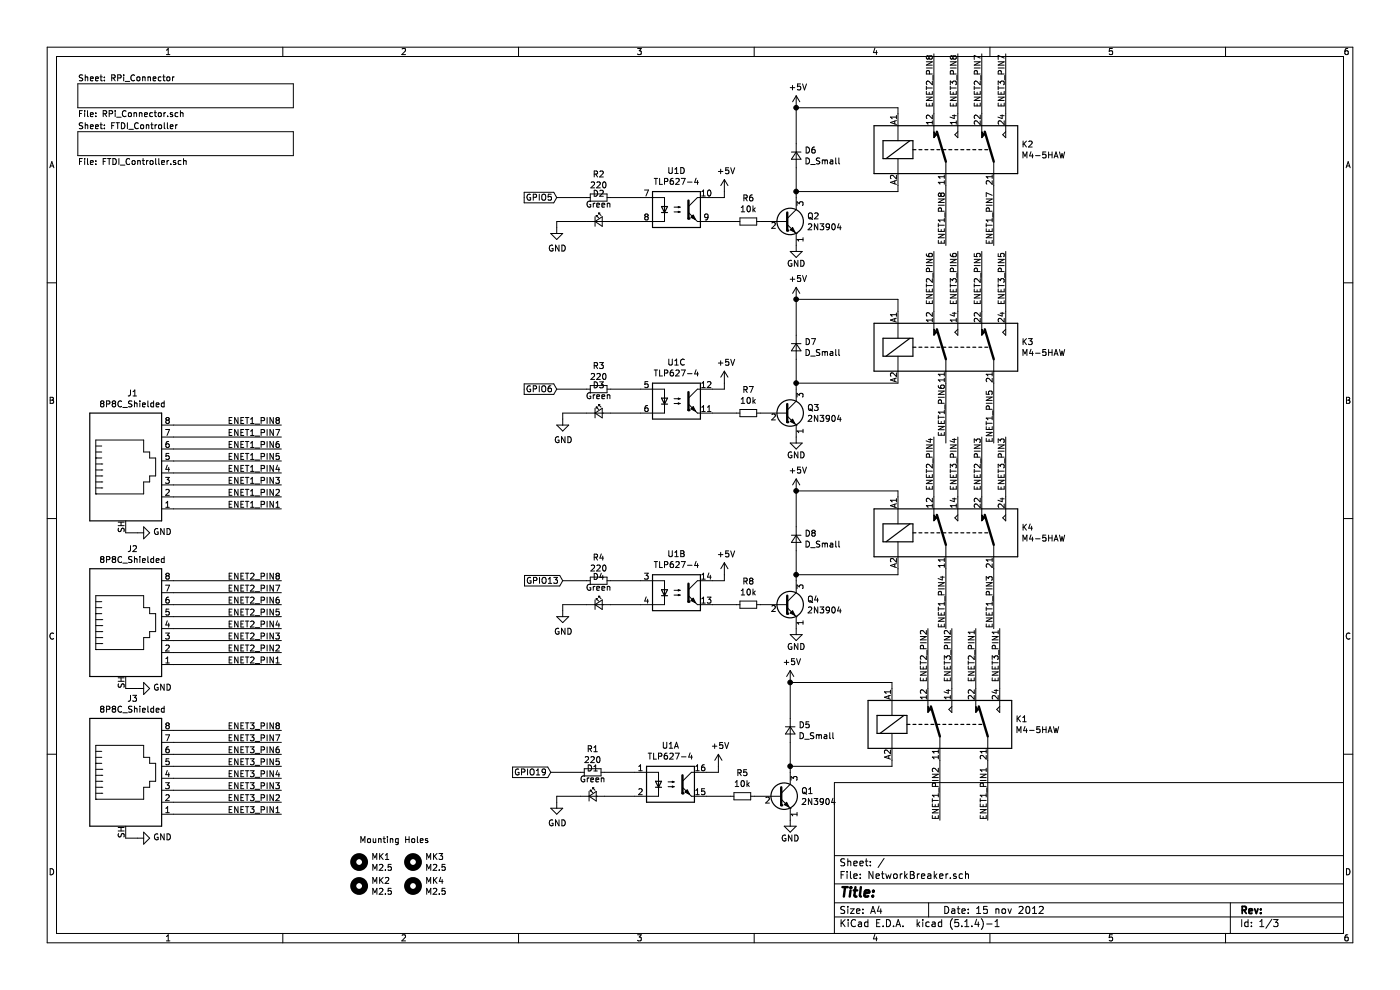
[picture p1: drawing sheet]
EESchema Schematic File Version 4
LIBS:NetworkBreaker-cache
EELAYER 30 0
EELAYER END
$Descr A4 11693 8268
encoding utf-8
Sheet 1 3
Title ""
Date "15 nov 2012"
Rev ""
Comp ""
Comment1 ""
Comment2 ""
Comment3 ""
Comment4 ""
$EndDescr
$Comp
L NetworkBreaker-rescue:Mounting_Hole-Mechanical MK1
U 1 1
P 3000 7200
F 0 "MK1" H 3100 7246 50  0000 L CNN
F 1 "M2.5" H 3100 7155 50  0000 L CNN
F 2 "MountingHole:MountingHole_2.7mm_M2.5" H 3000 7200 60  0001 C CNN
F 3 "" H 3000 7200 60  0001 C CNN
	1    3000 7200
	1    0    0    -1  
$EndComp
$Comp
L NetworkBreaker-rescue:Mounting_Hole-Mechanical MK3
U 1 1
P 3450 7200
F 0 "MK3" H 3550 7246 50  0000 L CNN
F 1 "M2.5" H 3550 7155 50  0000 L CNN
F 2 "MountingHole:MountingHole_2.7mm_M2.5" H 3450 7200 60  0001 C CNN
F 3 "" H 3450 7200 60  0001 C CNN
	1    3450 7200
	1    0    0    -1  
$EndComp
$Comp
L NetworkBreaker-rescue:Mounting_Hole-Mechanical MK2
U 1 1
P 3000 7400
F 0 "MK2" H 3100 7446 50  0000 L CNN
F 1 "M2.5" H 3100 7355 50  0000 L CNN
F 2 "MountingHole:MountingHole_2.7mm_M2.5" H 3000 7400 60  0001 C CNN
F 3 "" H 3000 7400 60  0001 C CNN
	1    3000 7400
	1    0    0    -1  
$EndComp
$Comp
L NetworkBreaker-rescue:Mounting_Hole-Mechanical MK4
U 1 1
P 3450 7400
F 0 "MK4" H 3550 7446 50  0000 L CNN
F 1 "M2.5" H 3550 7355 50  0000 L CNN
F 2 "MountingHole:MountingHole_2.7mm_M2.5" H 3450 7400 60  0001 C CNN
F 3 "" H 3450 7400 60  0001 C CNN
	1    3450 7400
	1    0    0    -1  
$EndComp
Text Notes 3000 7050 0    50   ~ 0
Mounting Holes
$Comp
L Isolator:LTV-847M U1
U 2 1
P 5650 4950
F 0 "U1" H 5650 5275 50  0000 C CNN
F 1 "TLP627-4" H 5650 5184 50  0000 C CNN
F 2 "Package_DIP:DIP-16_W7.62mm" H 5350 4750 50  0001 L CIN
F 3 "https://toshiba.semicon-storage.com/info/docget.jsp?did=16914&prodName=TLP627" H 5650 4950 50  0001 L CNN
F 4 "C89243" H 5650 4950 50  0001 C CNN "LCSC"
	2    5650 4950
	1    0    0    -1  
$EndComp
$Comp
L Isolator:LTV-847M U1
U 4 1
P 5650 1750
F 0 "U1" H 5650 2075 50  0000 C CNN
F 1 "TLP627-4" H 5650 1984 50  0000 C CNN
F 2 "Package_DIP:DIP-16_W7.62mm" H 5350 1550 50  0001 L CIN
F 3 "https://toshiba.semicon-storage.com/info/docget.jsp?did=16914&prodName=TLP627" H 5650 1750 50  0001 L CNN
F 4 "C89243" H 5650 1750 50  0001 C CNN "LCSC"
	4    5650 1750
	1    0    0    -1  
$EndComp
$Comp
L Isolator:LTV-847M U1
U 1 1
P 5600 6550
F 0 "U1" H 5600 6875 50  0000 C CNN
F 1 "TLP627-4" H 5600 6784 50  0000 C CNN
F 2 "Package_DIP:DIP-16_W7.62mm" H 5300 6350 50  0001 L CIN
F 3 "https://toshiba.semicon-storage.com/info/docget.jsp?did=16914&prodName=TLP627" H 5600 6550 50  0001 L CNN
F 4 "C89243" H 5600 6550 50  0001 C CNN "LCSC"
	1    5600 6550
	1    0    0    -1  
$EndComp
$Comp
L Device:R_Small R2
U 1 1
P 5000 1650
F 0 "R2" V 4804 1650 50  0000 C CNN
F 1 "220" V 4895 1650 50  0000 C CNN
F 2 "Resistor_SMD:R_0805_2012Metric" H 5000 1650 50  0001 C CNN
F 3 "~" H 5000 1650 50  0001 C CNN
F 4 "C413172" V 5000 1650 50  0001 C CNN "LCSC"
	1    5000 1650
	0    1    1    0   
$EndComp
$Comp
L Device:R_Small R3
U 1 1
P 5000 3250
F 0 "R3" V 4804 3250 50  0000 C CNN
F 1 "220" V 4895 3250 50  0000 C CNN
F 2 "Resistor_SMD:R_0805_2012Metric" H 5000 3250 50  0001 C CNN
F 3 "~" H 5000 3250 50  0001 C CNN
F 4 "C413172" V 5000 3250 50  0001 C CNN "LCSC"
	1    5000 3250
	0    1    1    0   
$EndComp
$Comp
L Device:R_Small R4
U 1 1
P 5000 4850
F 0 "R4" V 4804 4850 50  0000 C CNN
F 1 "220" V 4895 4850 50  0000 C CNN
F 2 "Resistor_SMD:R_0805_2012Metric" H 5000 4850 50  0001 C CNN
F 3 "~" H 5000 4850 50  0001 C CNN
F 4 "C413172" V 5000 4850 50  0001 C CNN "LCSC"
	1    5000 4850
	0    1    1    0   
$EndComp
$Comp
L Device:R_Small R1
U 1 1
P 4950 6450
F 0 "R1" V 4754 6450 50  0000 C CNN
F 1 "220" V 4845 6450 50  0000 C CNN
F 2 "Resistor_SMD:R_0805_2012Metric" H 4950 6450 50  0001 C CNN
F 3 "~" H 4950 6450 50  0001 C CNN
F 4 "C413172" V 4950 6450 50  0001 C CNN "LCSC"
	1    4950 6450
	0    1    1    0   
$EndComp
$Comp
L power:GND #PWR04
U 1 1
P 4650 1900
F 0 "#PWR04" H 4650 1650 50  0001 C CNN
F 1 "GND" H 4655 1727 50  0000 C CNN
F 2 "" H 4650 1900 50  0001 C CNN
F 3 "" H 4650 1900 50  0001 C CNN
	1    4650 1900
	1    0    0    -1  
$EndComp
$Comp
L power:GND #PWR06
U 1 1
P 4700 3500
F 0 "#PWR06" H 4700 3250 50  0001 C CNN
F 1 "GND" H 4705 3327 50  0000 C CNN
F 2 "" H 4700 3500 50  0001 C CNN
F 3 "" H 4700 3500 50  0001 C CNN
	1    4700 3500
	1    0    0    -1  
$EndComp
$Comp
L power:GND #PWR07
U 1 1
P 4700 5100
F 0 "#PWR07" H 4700 4850 50  0001 C CNN
F 1 "GND" H 4705 4927 50  0000 C CNN
F 2 "" H 4700 5100 50  0001 C CNN
F 3 "" H 4700 5100 50  0001 C CNN
	1    4700 5100
	1    0    0    -1  
$EndComp
$Comp
L power:GND #PWR05
U 1 1
P 4650 6700
F 0 "#PWR05" H 4650 6450 50  0001 C CNN
F 1 "GND" H 4655 6527 50  0000 C CNN
F 2 "" H 4650 6700 50  0001 C CNN
F 3 "" H 4650 6700 50  0001 C CNN
	1    4650 6700
	1    0    0    -1  
$EndComp
$Comp
L Device:LED_Small D2
U 1 1
P 5000 1850
F 0 "D2" H 5000 2085 50  0000 C CNN
F 1 "Green" H 5000 1994 50  0000 C CNN
F 2 "LED_SMD:LED_0805_2012Metric" V 5000 1850 50  0001 C CNN
F 3 "~" V 5000 1850 50  0001 C CNN
F 4 " C125090" H 5000 1850 50  0001 C CNN "LCSC"
	1    5000 1850
	1    0    0    -1  
$EndComp
$Comp
L Device:LED_Small D3
U 1 1
P 5000 3450
F 0 "D3" H 5000 3685 50  0000 C CNN
F 1 "Green" H 5000 3594 50  0000 C CNN
F 2 "LED_SMD:LED_0805_2012Metric" V 5000 3450 50  0001 C CNN
F 3 "~" V 5000 3450 50  0001 C CNN
F 4 " C125090" H 5000 3450 50  0001 C CNN "LCSC"
	1    5000 3450
	1    0    0    -1  
$EndComp
$Comp
L Device:LED_Small D4
U 1 1
P 5000 5050
F 0 "D4" H 5000 5285 50  0000 C CNN
F 1 "Green" H 5000 5194 50  0000 C CNN
F 2 "LED_SMD:LED_0805_2012Metric" V 5000 5050 50  0001 C CNN
F 3 "~" V 5000 5050 50  0001 C CNN
F 4 " C125090" H 5000 5050 50  0001 C CNN "LCSC"
	1    5000 5050
	1    0    0    -1  
$EndComp
$Comp
L Device:LED_Small D1
U 1 1
P 4950 6650
F 0 "D1" H 4950 6885 50  0000 C CNN
F 1 "Green" H 4950 6794 50  0000 C CNN
F 2 "LED_SMD:LED_0805_2012Metric" V 4950 6650 50  0001 C CNN
F 3 "~" V 4950 6650 50  0001 C CNN
F 4 " C125090" H 4950 6650 50  0001 C CNN "LCSC"
	1    4950 6650
	1    0    0    -1  
$EndComp
Wire Wire Line
	4900 1850 4650 1850
Wire Wire Line
	4650 1850 4650 1900
Wire Wire Line
	4900 3450 4700 3450
Wire Wire Line
	4700 3450 4700 3500
Wire Wire Line
	4900 5050 4700 5050
Wire Wire Line
	4700 5050 4700 5100
Wire Wire Line
	4850 6650 4650 6650
Wire Wire Line
	4650 6650 4650 6700
$Comp
L power:+5V #PWR010
U 1 1
P 6050 3200
F 0 "#PWR010" H 6050 3050 50  0001 C CNN
F 1 "+5V" H 6065 3373 50  0000 C CNN
F 2 "" H 6050 3200 50  0001 C CNN
F 3 "" H 6050 3200 50  0001 C CNN
	1    6050 3200
	1    0    0    -1  
$EndComp
Wire Wire Line
	6050 3200 6050 3250
Wire Wire Line
	6000 6400 6000 6450
$Comp
L Transistor_BJT:2N3904 Q3
U 1 1
P 6550 3450
F 0 "Q3" H 6740 3496 50  0000 L CNN
F 1 "2N3904" H 6740 3405 50  0000 L CNN
F 2 "Package_TO_SOT_SMD:SOT-23" H 6750 3375 50  0001 L CIN
F 3 "https://www.fairchildsemi.com/datasheets/2N/2N3904.pdf" H 6550 3450 50  0001 L CNN
F 4 "C18536" H 6550 3450 50  0001 C CNN "LCSC"
	1    6550 3450
	1    0    0    -1  
$EndComp
$Comp
L Device:R_Small R7
U 1 1
P 6250 3450
F 0 "R7" V 6054 3450 50  0000 C CNN
F 1 "10k" V 6145 3450 50  0000 C CNN
F 2 "Resistor_SMD:R_0805_2012Metric" H 6250 3450 50  0001 C CNN
F 3 "~" H 6250 3450 50  0001 C CNN
F 4 "C180849" V 6250 3450 50  0001 C CNN "LCSC"
	1    6250 3450
	0    1    1    0   
$EndComp
$Comp
L Device:D_Small D7
U 1 1
P 6650 2900
F 0 "D7" V 6604 2968 50  0000 L CNN
F 1 "D_Small" V 6695 2968 50  0000 L CNN
F 2 "Diode_SMD:D_SOD-123F" V 6650 2900 50  0001 C CNN
F 3 "~" V 6650 2900 50  0001 C CNN
F 4 "C108803" V 6650 2900 50  0001 C CNN "LCSC"
	1    6650 2900
	0    1    1    0   
$EndComp
$Comp
L Relay:FINDER-30.22 K1
U 1 1
P 7850 6050
F 0 "K1" H 8480 6096 50  0000 L CNN
F 1 "M4-5HAW" H 8480 6005 50  0000 L CNN
F 2 "Relay_THT:Relay_DPDT_Finder_30.22" H 9200 6020 50  0001 C CNN
F 3 "http://gfinder.findernet.com/assets/Series/354/S30EN.pdf" H 7650 6050 50  0001 C CNN
F 4 "C165868" V 7850 6050 50  0001 C CNN "LCSC"
	1    7850 6050
	1    0    0    -1  
$EndComp
$Comp
L Relay:FINDER-30.22 K4
U 1 1
P 7900 4450
F 0 "K4" H 8530 4496 50  0000 L CNN
F 1 "M4-5HAW" H 8530 4405 50  0000 L CNN
F 2 "Relay_THT:Relay_DPDT_Finder_30.22" H 9250 4420 50  0001 C CNN
F 3 "http://gfinder.findernet.com/assets/Series/354/S30EN.pdf" H 7700 4450 50  0001 C CNN
F 4 "C165868" V 7900 4450 50  0001 C CNN "LCSC"
	1    7900 4450
	1    0    0    -1  
$EndComp
$Comp
L Relay:FINDER-30.22 K3
U 1 1
P 7900 2900
F 0 "K3" H 8530 2946 50  0000 L CNN
F 1 "M4-5HAW" H 8530 2855 50  0000 L CNN
F 2 "Relay_THT:Relay_DPDT_Finder_30.22" H 9250 2870 50  0001 C CNN
F 3 "http://gfinder.findernet.com/assets/Series/354/S30EN.pdf" H 7700 2900 50  0001 C CNN
F 4 "C165868" V 7900 2900 50  0001 C CNN "LCSC"
	1    7900 2900
	1    0    0    -1  
$EndComp
$Comp
L Relay:FINDER-30.22 K2
U 1 1
P 7900 1250
F 0 "K2" H 8530 1296 50  0000 L CNN
F 1 "M4-5HAW" H 8530 1205 50  0000 L CNN
F 2 "Relay_THT:Relay_DPDT_Finder_30.22" H 9250 1220 50  0001 C CNN
F 3 "http://gfinder.findernet.com/assets/Series/354/S30EN.pdf" H 7700 1250 50  0001 C CNN
F 4 "C165868" V 7900 1250 50  0001 C CNN "LCSC"
	1    7900 1250
	1    0    0    -1  
$EndComp
$Comp
L power:+5V #PWR016
U 1 1
P 6650 2500
F 0 "#PWR016" H 6650 2350 50  0001 C CNN
F 1 "+5V" H 6665 2673 50  0000 C CNN
F 2 "" H 6650 2500 50  0001 C CNN
F 3 "" H 6650 2500 50  0001 C CNN
	1    6650 2500
	1    0    0    -1  
$EndComp
Wire Wire Line
	6650 2500 7500 2500
Wire Wire Line
	7500 2500 7500 2600
Wire Wire Line
	6650 2500 6650 2800
Connection ~ 6650 2500
Wire Wire Line
	6650 3000 6650 3200
Wire Wire Line
	7500 3200 6650 3200
Connection ~ 6650 3200
Wire Wire Line
	6650 3200 6650 3250
$Comp
L power:GND #PWR017
U 1 1
P 6650 3650
F 0 "#PWR017" H 6650 3400 50  0001 C CNN
F 1 "GND" H 6650 3500 50  0000 C CNN
F 2 "" H 6650 3650 50  0000 C CNN
F 3 "" H 6650 3650 50  0000 C CNN
	1    6650 3650
	1    0    0    -1  
$EndComp
$Comp
L power:+5V #PWR011
U 1 1
P 6050 4800
F 0 "#PWR011" H 6050 4650 50  0001 C CNN
F 1 "+5V" H 6065 4973 50  0000 C CNN
F 2 "" H 6050 4800 50  0001 C CNN
F 3 "" H 6050 4800 50  0001 C CNN
	1    6050 4800
	1    0    0    -1  
$EndComp
Wire Wire Line
	6050 4800 6050 4850
$Comp
L Transistor_BJT:2N3904 Q4
U 1 1
P 6550 5050
F 0 "Q4" H 6740 5096 50  0000 L CNN
F 1 "2N3904" H 6740 5005 50  0000 L CNN
F 2 "Package_TO_SOT_SMD:SOT-23" H 6750 4975 50  0001 L CIN
F 3 "https://www.fairchildsemi.com/datasheets/2N/2N3904.pdf" H 6550 5050 50  0001 L CNN
F 4 "C18536" H 6550 5050 50  0001 C CNN "LCSC"
	1    6550 5050
	1    0    0    -1  
$EndComp
$Comp
L Device:R_Small R8
U 1 1
P 6250 5050
F 0 "R8" V 6054 5050 50  0000 C CNN
F 1 "10k" V 6145 5050 50  0000 C CNN
F 2 "Resistor_SMD:R_0805_2012Metric" H 6250 5050 50  0001 C CNN
F 3 "~" H 6250 5050 50  0001 C CNN
F 4 "C180849" V 6250 5050 50  0001 C CNN "LCSC"
	1    6250 5050
	0    1    1    0   
$EndComp
$Comp
L Device:D_Small D8
U 1 1
P 6650 4500
F 0 "D8" V 6604 4568 50  0000 L CNN
F 1 "D_Small" V 6695 4568 50  0000 L CNN
F 2 "Diode_SMD:D_SOD-123F" V 6650 4500 50  0001 C CNN
F 3 "~" V 6650 4500 50  0001 C CNN
F 4 "C108803" V 6650 4500 50  0001 C CNN "LCSC"
	1    6650 4500
	0    1    1    0   
$EndComp
$Comp
L power:+5V #PWR018
U 1 1
P 6650 4100
F 0 "#PWR018" H 6650 3950 50  0001 C CNN
F 1 "+5V" H 6665 4273 50  0000 C CNN
F 2 "" H 6650 4100 50  0001 C CNN
F 3 "" H 6650 4100 50  0001 C CNN
	1    6650 4100
	1    0    0    -1  
$EndComp
Wire Wire Line
	6650 4100 7500 4100
Wire Wire Line
	6650 4100 6650 4400
Connection ~ 6650 4100
Wire Wire Line
	6650 4600 6650 4800
Wire Wire Line
	7500 4800 6650 4800
Connection ~ 6650 4800
Wire Wire Line
	6650 4800 6650 4850
$Comp
L power:GND #PWR019
U 1 1
P 6650 5250
F 0 "#PWR019" H 6650 5000 50  0001 C CNN
F 1 "GND" H 6650 5100 50  0000 C CNN
F 2 "" H 6650 5250 50  0000 C CNN
F 3 "" H 6650 5250 50  0000 C CNN
	1    6650 5250
	1    0    0    -1  
$EndComp
$Comp
L power:+5V #PWR09
U 1 1
P 6050 1600
F 0 "#PWR09" H 6050 1450 50  0001 C CNN
F 1 "+5V" H 6065 1773 50  0000 C CNN
F 2 "" H 6050 1600 50  0001 C CNN
F 3 "" H 6050 1600 50  0001 C CNN
	1    6050 1600
	1    0    0    -1  
$EndComp
Wire Wire Line
	6050 1600 6050 1650
$Comp
L Transistor_BJT:2N3904 Q2
U 1 1
P 6550 1850
F 0 "Q2" H 6740 1896 50  0000 L CNN
F 1 "2N3904" H 6740 1805 50  0000 L CNN
F 2 "Package_TO_SOT_SMD:SOT-23" H 6750 1775 50  0001 L CIN
F 3 "https://www.fairchildsemi.com/datasheets/2N/2N3904.pdf" H 6550 1850 50  0001 L CNN
F 4 "C18536" H 6550 1850 50  0001 C CNN "LCSC"
	1    6550 1850
	1    0    0    -1  
$EndComp
$Comp
L Device:R_Small R6
U 1 1
P 6250 1850
F 0 "R6" V 6054 1850 50  0000 C CNN
F 1 "10k" V 6145 1850 50  0000 C CNN
F 2 "Resistor_SMD:R_0805_2012Metric" H 6250 1850 50  0001 C CNN
F 3 "~" H 6250 1850 50  0001 C CNN
F 4 "C180849" V 6250 1850 50  0001 C CNN "LCSC"
	1    6250 1850
	0    1    1    0   
$EndComp
$Comp
L Device:D_Small D6
U 1 1
P 6650 1300
F 0 "D6" V 6604 1368 50  0000 L CNN
F 1 "D_Small" V 6695 1368 50  0000 L CNN
F 2 "Diode_SMD:D_SOD-123F" V 6650 1300 50  0001 C CNN
F 3 "~" V 6650 1300 50  0001 C CNN
F 4 "C108803" V 6650 1300 50  0001 C CNN "LCSC"
	1    6650 1300
	0    1    1    0   
$EndComp
$Comp
L power:+5V #PWR014
U 1 1
P 6650 900
F 0 "#PWR014" H 6650 750 50  0001 C CNN
F 1 "+5V" H 6665 1073 50  0000 C CNN
F 2 "" H 6650 900 50  0001 C CNN
F 3 "" H 6650 900 50  0001 C CNN
	1    6650 900 
	1    0    0    -1  
$EndComp
Wire Wire Line
	6650 900  7500 900 
Wire Wire Line
	6650 900  6650 1200
Connection ~ 6650 900 
Wire Wire Line
	6650 1400 6650 1600
Wire Wire Line
	7500 1600 6650 1600
Connection ~ 6650 1600
Wire Wire Line
	6650 1600 6650 1650
$Comp
L power:GND #PWR015
U 1 1
P 6650 2050
F 0 "#PWR015" H 6650 1800 50  0001 C CNN
F 1 "GND" H 6650 1900 50  0000 C CNN
F 2 "" H 6650 2050 50  0000 C CNN
F 3 "" H 6650 2050 50  0000 C CNN
	1    6650 2050
	1    0    0    -1  
$EndComp
$Comp
L power:+5V #PWR08
U 1 1
P 6000 6400
F 0 "#PWR08" H 6000 6250 50  0001 C CNN
F 1 "+5V" H 6015 6573 50  0000 C CNN
F 2 "" H 6000 6400 50  0001 C CNN
F 3 "" H 6000 6400 50  0001 C CNN
	1    6000 6400
	1    0    0    -1  
$EndComp
$Comp
L Transistor_BJT:2N3904 Q1
U 1 1
P 6500 6650
F 0 "Q1" H 6690 6696 50  0000 L CNN
F 1 "2N3904" H 6690 6605 50  0000 L CNN
F 2 "Package_TO_SOT_SMD:SOT-23" H 6700 6575 50  0001 L CIN
F 3 "https://www.fairchildsemi.com/datasheets/2N/2N3904.pdf" H 6500 6650 50  0001 L CNN
F 4 "C18536" H 6500 6650 50  0001 C CNN "LCSC"
	1    6500 6650
	1    0    0    -1  
$EndComp
$Comp
L Device:R_Small R5
U 1 1
P 6200 6650
F 0 "R5" V 6004 6650 50  0000 C CNN
F 1 "10k" V 6095 6650 50  0000 C CNN
F 2 "Resistor_SMD:R_0805_2012Metric" H 6200 6650 50  0001 C CNN
F 3 "~" H 6200 6650 50  0001 C CNN
F 4 "C180849" V 6200 6650 50  0001 C CNN "LCSC"
	1    6200 6650
	0    1    1    0   
$EndComp
$Comp
L Device:D_Small D5
U 1 1
P 6600 6100
F 0 "D5" V 6554 6168 50  0000 L CNN
F 1 "D_Small" V 6645 6168 50  0000 L CNN
F 2 "Diode_SMD:D_SOD-123F" V 6600 6100 50  0001 C CNN
F 3 "~" V 6600 6100 50  0001 C CNN
F 4 "C108803" V 6600 6100 50  0001 C CNN "LCSC"
	1    6600 6100
	0    1    1    0   
$EndComp
$Comp
L power:+5V #PWR012
U 1 1
P 6600 5700
F 0 "#PWR012" H 6600 5550 50  0001 C CNN
F 1 "+5V" H 6615 5873 50  0000 C CNN
F 2 "" H 6600 5700 50  0001 C CNN
F 3 "" H 6600 5700 50  0001 C CNN
	1    6600 5700
	1    0    0    -1  
$EndComp
Wire Wire Line
	6600 5700 7450 5700
Wire Wire Line
	6600 5700 6600 6000
Connection ~ 6600 5700
Wire Wire Line
	6600 6200 6600 6400
Wire Wire Line
	7450 6400 6600 6400
Connection ~ 6600 6400
Wire Wire Line
	6600 6400 6600 6450
$Comp
L power:GND #PWR013
U 1 1
P 6600 6850
F 0 "#PWR013" H 6600 6600 50  0001 C CNN
F 1 "GND" H 6600 6700 50  0000 C CNN
F 2 "" H 6600 6850 50  0000 C CNN
F 3 "" H 6600 6850 50  0000 C CNN
	1    6600 6850
	1    0    0    -1  
$EndComp
Wire Wire Line
	7450 5700 7450 5750
Wire Wire Line
	7450 6350 7450 6400
Wire Wire Line
	7500 4100 7500 4150
Wire Wire Line
	7500 4750 7500 4800
Wire Wire Line
	7500 900  7500 950 
Wire Wire Line
	7500 1550 7500 1600
$Comp
L Connector:8P8C_Shielded J3
U 1 1
P 1050 6500
F 0 "J3" H 1107 7167 50  0000 C CNN
F 1 "8P8C_Shielded" H 1107 7076 50  0000 C CNN
F 2 "Connector_RJ:RJ45_Amphenol_RJHSE5380" V 1050 6525 50  0001 C CNN
F 3 "~" V 1050 6525 50  0001 C CNN
F 4 "C86575" H 1050 6500 50  0001 C CNN "LCSC"
	1    1050 6500
	1    0    0    -1  
$EndComp
$Comp
L Connector:8P8C_Shielded J1
U 1 1
P 1050 3950
F 0 "J1" H 1107 4617 50  0000 C CNN
F 1 "8P8C_Shielded" H 1107 4526 50  0000 C CNN
F 2 "Connector_RJ:RJ45_Amphenol_RJHSE5380" V 1050 3975 50  0001 C CNN
F 3 "~" V 1050 3975 50  0001 C CNN
F 4 "C86575" H 1050 3950 50  0001 C CNN "LCSC"
	1    1050 3950
	1    0    0    -1  
$EndComp
Wire Wire Line
	1450 6100 2350 6100
Text Label 1900 6100 0    50   ~ 0
ENET3_PIN8
Wire Wire Line
	1450 6200 2350 6200
Text Label 1900 6200 0    50   ~ 0
ENET3_PIN7
Wire Wire Line
	1450 6300 2350 6300
Text Label 1900 6300 0    50   ~ 0
ENET3_PIN6
Wire Wire Line
	1450 6400 2350 6400
Text Label 1900 6400 0    50   ~ 0
ENET3_PIN5
Wire Wire Line
	1450 6500 2350 6500
Text Label 1900 6500 0    50   ~ 0
ENET3_PIN4
Wire Wire Line
	1450 6600 2350 6600
Text Label 1900 6600 0    50   ~ 0
ENET3_PIN3
Wire Wire Line
	1450 6700 2350 6700
Text Label 1900 6700 0    50   ~ 0
ENET3_PIN2
Wire Wire Line
	1450 6800 2350 6800
Text Label 1900 6800 0    50   ~ 0
ENET3_PIN1
Wire Wire Line
	1450 3550 2350 3550
Text Label 1900 3550 0    50   ~ 0
ENET1_PIN8
Wire Wire Line
	1450 3650 2350 3650
Text Label 1900 3650 0    50   ~ 0
ENET1_PIN7
Wire Wire Line
	1450 3750 2350 3750
Text Label 1900 3750 0    50   ~ 0
ENET1_PIN6
Wire Wire Line
	1450 3850 2350 3850
Text Label 1900 3850 0    50   ~ 0
ENET1_PIN5
Wire Wire Line
	1450 3950 2350 3950
Text Label 1900 3950 0    50   ~ 0
ENET1_PIN4
Wire Wire Line
	1450 4050 2350 4050
Text Label 1900 4050 0    50   ~ 0
ENET1_PIN3
Wire Wire Line
	1450 4150 2350 4150
Text Label 1900 4150 0    50   ~ 0
ENET1_PIN2
Wire Wire Line
	1450 4250 2350 4250
Text Label 1900 4250 0    50   ~ 0
ENET1_PIN1
$Comp
L Connector:8P8C_Shielded J2
U 1 1
P 1050 5250
F 0 "J2" H 1107 5917 50  0000 C CNN
F 1 "8P8C_Shielded" H 1107 5826 50  0000 C CNN
F 2 "Connector_RJ:RJ45_Amphenol_RJHSE5380" V 1050 5275 50  0001 C CNN
F 3 "~" V 1050 5275 50  0001 C CNN
F 4 "C86575" H 1050 5250 50  0001 C CNN "LCSC"
	1    1050 5250
	1    0    0    -1  
$EndComp
Wire Wire Line
	1450 4850 2350 4850
Text Label 1900 4850 0    50   ~ 0
ENET2_PIN8
Wire Wire Line
	1450 4950 2350 4950
Text Label 1900 4950 0    50   ~ 0
ENET2_PIN7
Wire Wire Line
	1450 5050 2350 5050
Text Label 1900 5050 0    50   ~ 0
ENET2_PIN6
Wire Wire Line
	1450 5150 2350 5150
Text Label 1900 5150 0    50   ~ 0
ENET2_PIN5
Wire Wire Line
	1450 5250 2350 5250
Text Label 1900 5250 0    50   ~ 0
ENET2_PIN4
Wire Wire Line
	1450 5350 2350 5350
Text Label 1900 5350 0    50   ~ 0
ENET2_PIN3
Wire Wire Line
	1450 5450 2350 5450
Text Label 1900 5450 0    50   ~ 0
ENET2_PIN2
Wire Wire Line
	1450 5550 2350 5550
Text Label 1900 5550 0    50   ~ 0
ENET2_PIN1
Text Label 8000 900  1    50   ~ 0
ENET3_PIN8
Text Label 8400 900  1    50   ~ 0
ENET3_PIN7
Text Label 8000 2550 1    50   ~ 0
ENET3_PIN6
Text Label 8400 2550 1    50   ~ 0
ENET3_PIN5
Text Label 8000 4100 1    50   ~ 0
ENET3_PIN4
Text Label 8400 4100 1    50   ~ 0
ENET3_PIN3
Text Label 7950 5700 1    50   ~ 0
ENET3_PIN2
Text Label 8350 5700 1    50   ~ 0
ENET3_PIN1
Text Label 7900 1600 3    50   ~ 0
ENET1_PIN8
Text Label 8300 1600 3    50   ~ 0
ENET1_PIN7
Text Label 7900 3650 1    50   ~ 0
ENET1_PIN6
Text Label 8300 3700 1    50   ~ 0
ENET1_PIN5
Text Label 7900 5250 1    50   ~ 0
ENET1_PIN4
Text Label 8300 5250 1    50   ~ 0
ENET1_PIN3
Text Label 7850 6850 1    50   ~ 0
ENET1_PIN2
Text Label 8250 6850 1    50   ~ 0
ENET1_PIN1
Text Label 7800 900  1    50   ~ 0
ENET2_PIN8
Text Label 8200 900  1    50   ~ 0
ENET2_PIN7
Text Label 7800 2550 1    50   ~ 0
ENET2_PIN6
Text Label 8200 2550 1    50   ~ 0
ENET2_PIN5
Text Label 7800 4100 1    50   ~ 0
ENET2_PIN4
Text Label 8200 4100 1    50   ~ 0
ENET2_PIN3
Text Label 7750 5700 1    50   ~ 0
ENET2_PIN2
Text Label 8150 5700 1    50   ~ 0
ENET2_PIN1
Wire Wire Line
	7800 450  7800 950 
Wire Wire Line
	8000 950  8000 450 
Wire Wire Line
	8200 950  8200 450 
Wire Wire Line
	8400 950  8400 450 
Wire Wire Line
	7900 1550 7900 2050
Wire Wire Line
	8300 1550 8300 2050
Wire Wire Line
	7800 2100 7800 2600
Wire Wire Line
	8000 2600 8000 2100
Wire Wire Line
	8200 2600 8200 2100
Wire Wire Line
	8400 2600 8400 2100
Wire Wire Line
	7800 3650 7800 4150
Wire Wire Line
	8000 4150 8000 3650
Wire Wire Line
	8200 4150 8200 3650
Wire Wire Line
	8400 4150 8400 3650
Wire Wire Line
	7750 5250 7750 5750
Wire Wire Line
	7950 5750 7950 5250
Wire Wire Line
	8150 5750 8150 5250
Wire Wire Line
	8350 5750 8350 5250
Wire Wire Line
	7900 3200 7900 3700
Wire Wire Line
	8300 3200 8300 3700
Wire Wire Line
	7900 4750 7900 5250
Wire Wire Line
	8300 4750 8300 5250
Wire Wire Line
	7850 6350 7850 6850
Wire Wire Line
	8250 6350 8250 6850
$Sheet
S 650  700  1800 200 
U 5F60B892
F0 "RPi_Connector" 50
F1 "RPi_Connector.sch" 50
$EndSheet
$Sheet
S 650  1100 1800 200 
U 5F613284
F0 "FTDI_Controller" 50
F1 "FTDI_Controller.sch" 50
$EndSheet
$Comp
L power:GND #PWR01
U 1 1
P 1150 4450
F 0 "#PWR01" H 1150 4200 50  0001 C CNN
F 1 "GND" V 1155 4322 50  0000 R CNN
F 2 "" H 1150 4450 50  0001 C CNN
F 3 "" H 1150 4450 50  0001 C CNN
	1    1150 4450
	0    -1   -1   0   
$EndComp
$Comp
L power:GND #PWR02
U 1 1
P 1150 5750
F 0 "#PWR02" H 1150 5500 50  0001 C CNN
F 1 "GND" V 1155 5622 50  0000 R CNN
F 2 "" H 1150 5750 50  0001 C CNN
F 3 "" H 1150 5750 50  0001 C CNN
	1    1150 5750
	0    -1   -1   0   
$EndComp
$Comp
L power:GND #PWR03
U 1 1
P 1150 7000
F 0 "#PWR03" H 1150 6750 50  0001 C CNN
F 1 "GND" V 1155 6872 50  0000 R CNN
F 2 "" H 1150 7000 50  0001 C CNN
F 3 "" H 1150 7000 50  0001 C CNN
	1    1150 7000
	0    -1   -1   0   
$EndComp
Wire Wire Line
	1050 7000 1150 7000
Wire Wire Line
	1050 5750 1150 5750
Wire Wire Line
	1050 4450 1150 4450
Text GLabel 4700 4850 0    50   Input ~ 0
GPIO13
Wire Wire Line
	4700 4850 4900 4850
Text GLabel 4600 6450 0    50   Input ~ 0
GPIO19
Text GLabel 4650 3250 0    50   Input ~ 0
GPIO6
Text GLabel 4650 1650 0    50   Input ~ 0
GPIO5
Wire Wire Line
	4650 1650 4900 1650
Wire Wire Line
	4650 3250 4900 3250
Wire Wire Line
	4600 6450 4850 6450
$Comp
L Isolator:LTV-847M U1
U 3 1
P 5650 3350
F 0 "U1" H 5650 3675 50  0000 C CNN
F 1 "TLP627-4" H 5650 3584 50  0000 C CNN
F 2 "Package_DIP:DIP-16_W7.62mm" H 5350 3150 50  0001 L CIN
F 3 "https://toshiba.semicon-storage.com/info/docget.jsp?did=16914&prodName=TLP627" H 5650 3350 50  0001 L CNN
F 4 "C13497" H 5650 3350 50  0001 C CNN "LCSC"
	3    5650 3350
	1    0    0    -1  
$EndComp
Wire Wire Line
	6050 1650 5950 1650
Wire Wire Line
	5950 1850 6150 1850
Wire Wire Line
	5100 1850 5350 1850
Wire Wire Line
	5100 1650 5350 1650
Wire Wire Line
	5100 3250 5350 3250
Wire Wire Line
	5100 3450 5350 3450
Wire Wire Line
	6050 3250 5950 3250
Wire Wire Line
	5950 3450 6150 3450
Wire Wire Line
	5100 4850 5350 4850
Wire Wire Line
	5100 5050 5350 5050
Wire Wire Line
	5950 4850 6050 4850
Wire Wire Line
	5950 5050 6150 5050
Wire Wire Line
	5900 6450 6000 6450
Wire Wire Line
	5050 6650 5300 6650
Wire Wire Line
	5050 6450 5300 6450
Wire Wire Line
	5900 6650 6100 6650
$EndSCHEMATC
